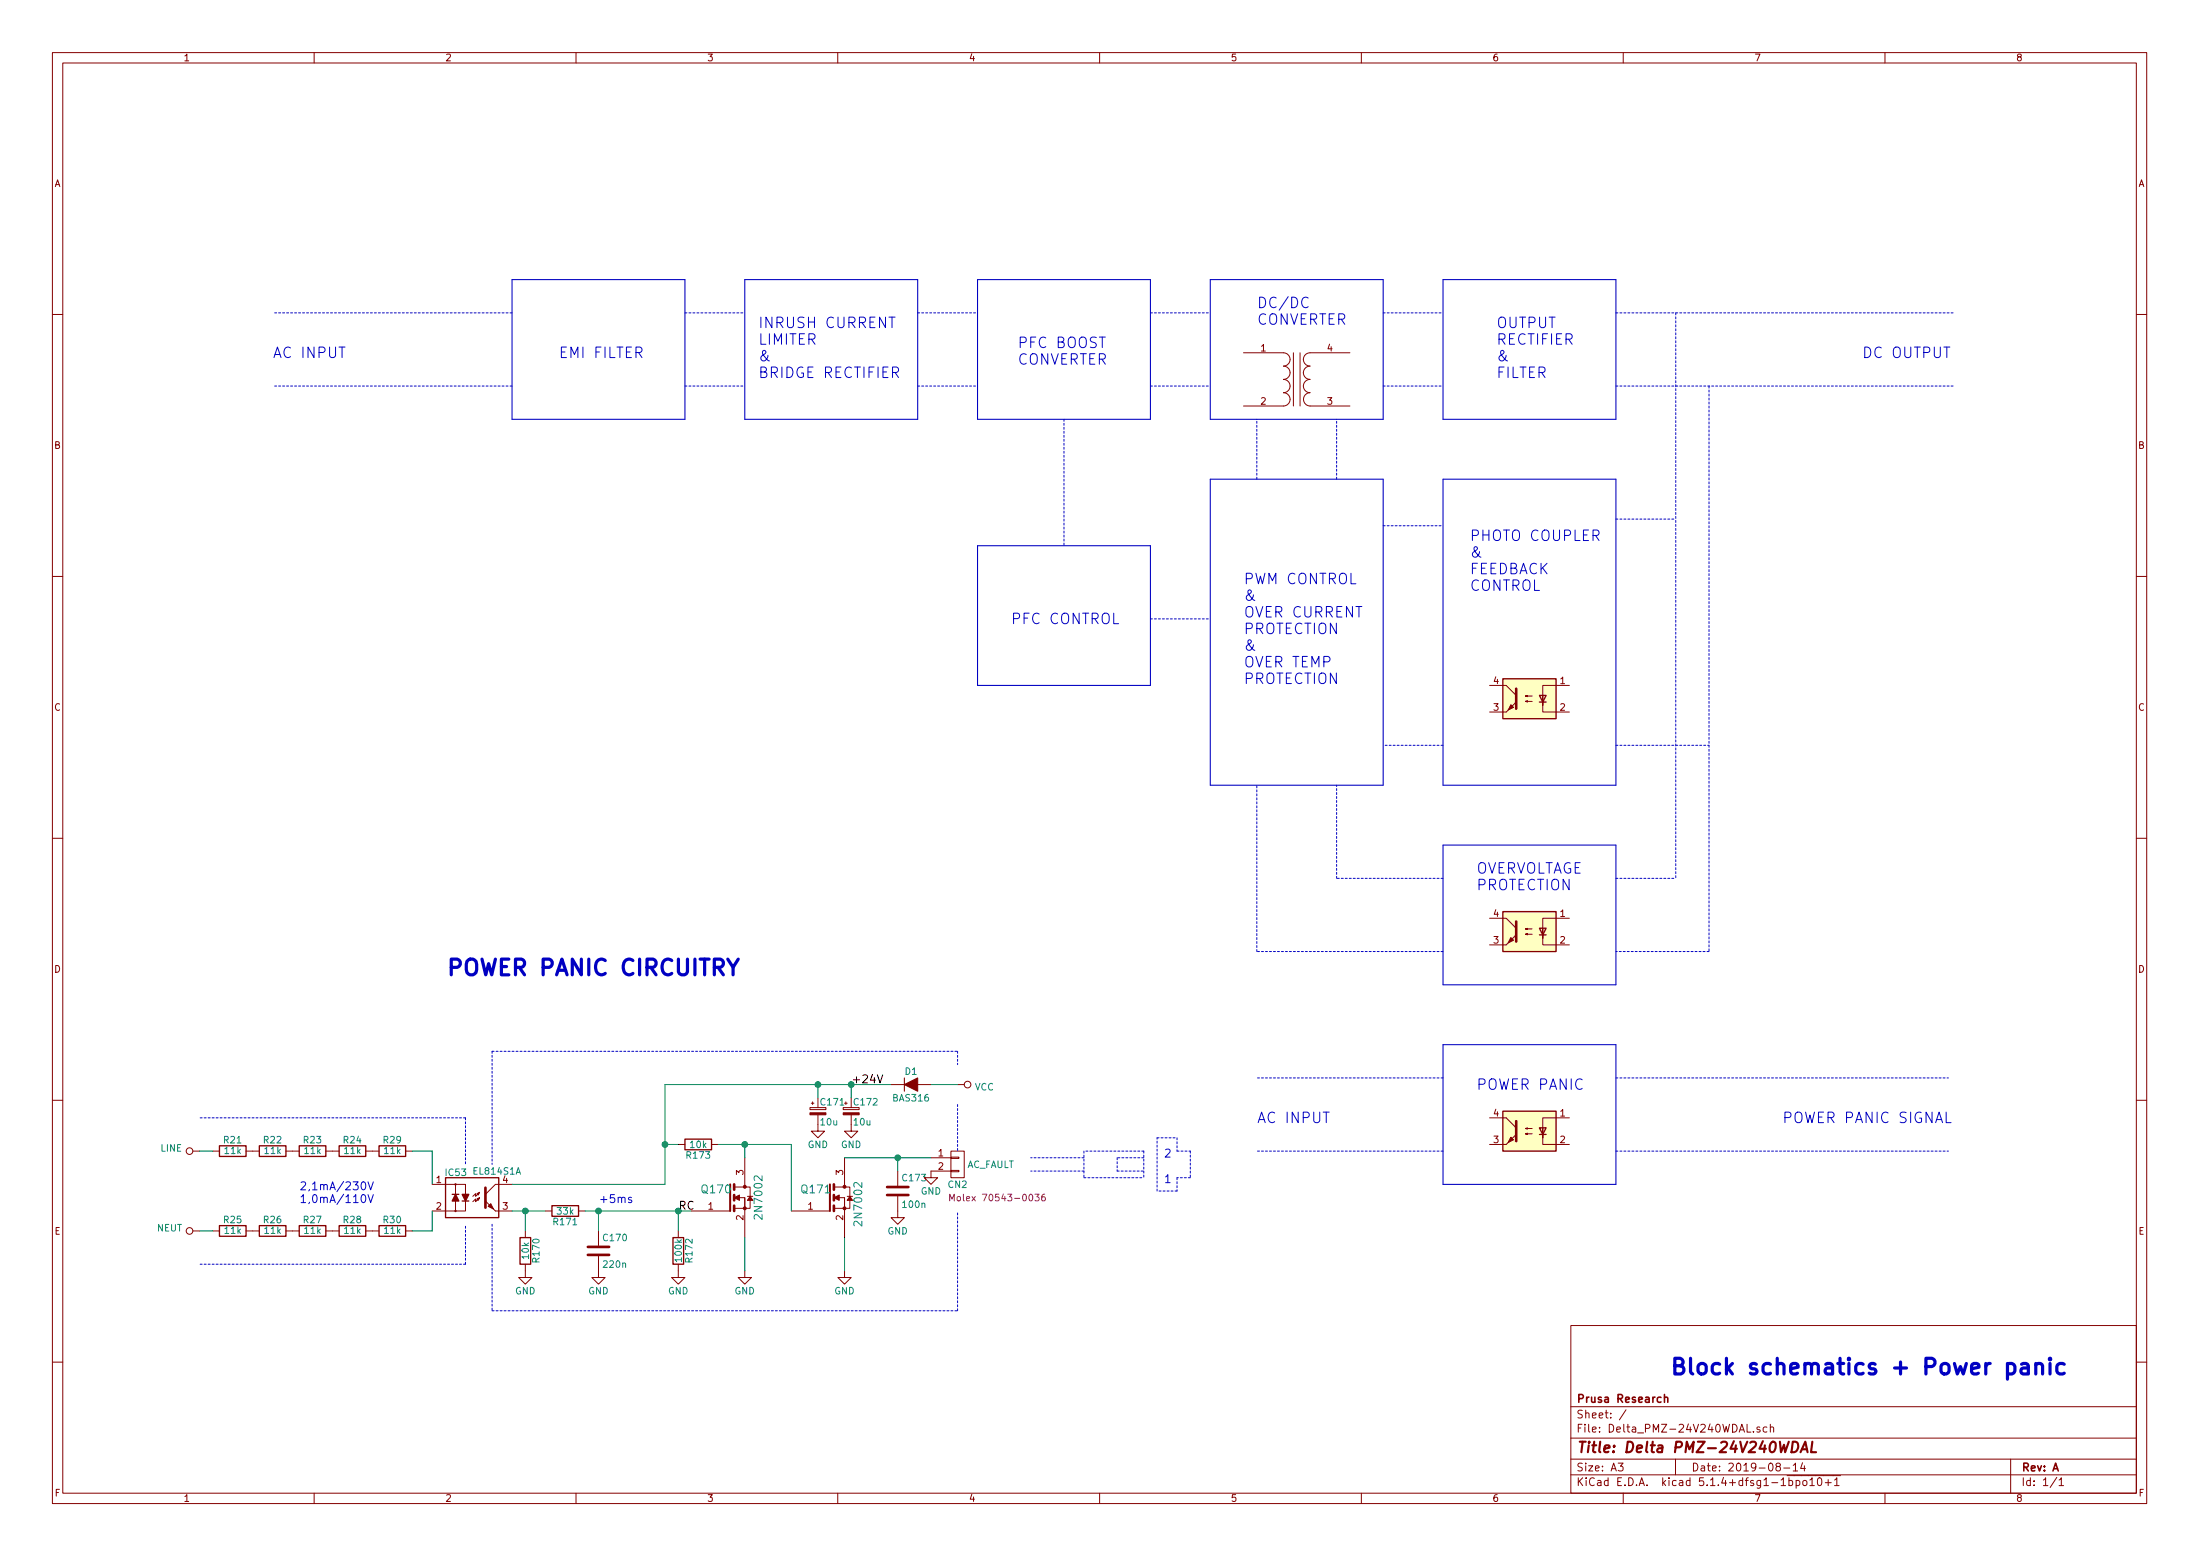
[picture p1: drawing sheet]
EESchema Schematic File Version 4
LIBS:Delta_PMZ-24V240WDAL-cache
EELAYER 30 0
EELAYER END
$Descr A3 16535 11693
encoding utf-8
Sheet 1 1
Title "Delta PMZ-24V240WDAL"
Date "2019-08-14"
Rev "A"
Comp "Prusa Research"
Comment1 ""
Comment2 ""
Comment3 ""
Comment4 ""
$EndDescr
Wire Notes Line width 8 style solid
	3850 2100 3850 3150
Wire Notes Line width 8 style solid
	3850 3150 5150 3150
Wire Notes Line width 8 style solid
	5150 3150 5150 2100
Wire Notes Line width 8 style solid
	5150 2100 3850 2100
Text Notes 4200 2700 0    79   ~ 0
EMI FILTER
Wire Notes Line width 8 style solid
	5600 2100 5600 3150
Wire Notes Line width 8 style solid
	5600 3150 6900 3150
Wire Notes Line width 8 style solid
	6900 3150 6900 2100
Wire Notes Line width 8 style solid
	6900 2100 5600 2100
Text Notes 5700 2850 0    79   ~ 0
INRUSH CURRENT\nLIMITER\n&\nBRIDGE RECTIFIER
Wire Notes Line width 8 style solid
	7350 3150 8650 3150
Wire Notes Line width 8 style solid
	8650 3150 8650 2100
Wire Notes Line width 8 style solid
	8650 2100 7350 2100
Text Notes 7650 2750 0    79   ~ 0
PFC BOOST\nCONVERTER
Wire Notes Line width 8 style solid
	9100 2100 9100 3150
Wire Notes Line width 8 style solid
	9100 3150 10400 3150
Wire Notes Line width 8 style solid
	10400 3150 10400 2100
Wire Notes Line width 8 style solid
	10400 2100 9100 2100
Text Notes 9450 2450 0    79   ~ 0
DC/DC\nCONVERTER
$Comp
L Delta_PMZ-24V240WDAL-rescue:Transformer_1P_1S-Device T?
U 1 1
P 9750 2850
F 0 "T?" H 9750 3139 50  0001 C CNN
F 1 "Transformer_1P_1S" H 9750 3140 50  0001 C CNN
F 2 "" H 9750 2850 50  0001 C CNN
F 3 "~" H 9750 2850 50  0001 C CNN
	1    9750 2850
	1    0    0    -1  
$EndComp
Wire Notes Line width 8 style solid
	7350 4100 7350 5150
Wire Notes Line width 8 style solid
	7350 5150 8650 5150
Wire Notes Line width 8 style solid
	8650 5150 8650 4100
Wire Notes Line width 8 style solid
	8650 4100 7350 4100
Text Notes 7600 4700 0    79   ~ 0
PFC CONTROL
Wire Notes Line width 8 style solid
	9100 3600 9100 5900
Wire Notes Line width 8 style solid
	9100 5900 10400 5900
Wire Notes Line width 8 style solid
	10400 5900 10400 3600
Wire Notes Line width 8 style solid
	10400 3600 9100 3600
Text Notes 9350 5150 0    79   ~ 0
PWM CONTROL\n&\nOVER CURRENT\nPROTECTION\n&\nOVER TEMP\nPROTECTION
Wire Notes Line width 8 style solid
	10850 2100 10850 3150
Wire Notes Line width 8 style solid
	10850 3150 12150 3150
Wire Notes Line width 8 style solid
	12150 3150 12150 2100
Wire Notes Line width 8 style solid
	12150 2100 10850 2100
Text Notes 11250 2850 0    79   ~ 0
OUTPUT\nRECTIFIER\n&\nFILTER
Wire Notes Line width 8 style solid
	10850 3600 10850 5900
Wire Notes Line width 8 style solid
	10850 5900 12150 5900
Wire Notes Line width 8 style solid
	12150 5900 12150 3600
Wire Notes Line width 8 style solid
	12150 3600 10850 3600
Text Notes 11050 4450 0    79   ~ 0
PHOTO COUPLER\n&\nFEEDBACK\nCONTROL
$Comp
L Delta_PMZ-24V240WDAL-rescue:SFH617A-1-Isolator U?
U 1 1
P 11500 5250
F 0 "U?" H 11500 5483 50  0001 C CNN
F 1 "SFH617A-1" H 11500 5484 50  0001 C CNN
F 2 "Package_DIP:DIP-4_W7.62mm" H 11300 5050 50  0001 L CIN
F 3 "http://www.vishay.com/docs/83740/sfh617a.pdf" H 11500 5250 50  0001 L CNN
	1    11500 5250
	-1   0    0    -1  
$EndComp
Wire Notes Line width 8 style solid
	10850 6350 10850 7400
Wire Notes Line width 8 style solid
	10850 7400 12150 7400
Wire Notes Line width 8 style solid
	12150 7400 12150 6350
Wire Notes Line width 8 style solid
	12150 6350 10850 6350
Text Notes 11100 6700 0    79   ~ 0
OVERVOLTAGE\nPROTECTION
$Comp
L Delta_PMZ-24V240WDAL-rescue:SFH617A-1-Isolator U?
U 1 1
P 11500 7000
F 0 "U?" H 11500 7233 50  0001 C CNN
F 1 "SFH617A-1" H 11500 7234 50  0001 C CNN
F 2 "Package_DIP:DIP-4_W7.62mm" H 11300 6800 50  0001 L CIN
F 3 "http://www.vishay.com/docs/83740/sfh617a.pdf" H 11500 7000 50  0001 L CNN
	1    11500 7000
	-1   0    0    -1  
$EndComp
Wire Notes Line width 8 style solid
	10850 7850 10850 8900
Wire Notes Line width 8 style solid
	10850 8900 12150 8900
Wire Notes Line width 8 style solid
	12150 8900 12150 7850
Wire Notes Line width 8 style solid
	12150 7850 10850 7850
Text Notes 11100 8200 0    79   ~ 0
POWER PANIC
$Comp
L Delta_PMZ-24V240WDAL-rescue:SFH617A-1-Isolator U?
U 1 1
P 11500 8500
F 0 "U?" H 11500 8733 50  0001 C CNN
F 1 "SFH617A-1" H 11500 8734 50  0001 C CNN
F 2 "Package_DIP:DIP-4_W7.62mm" H 11300 8300 50  0001 L CIN
F 3 "http://www.vishay.com/docs/83740/sfh617a.pdf" H 11500 8500 50  0001 L CNN
	1    11500 8500
	-1   0    0    -1  
$EndComp
Wire Notes Line
	5150 2350 5600 2350
Wire Notes Line
	5150 2900 5600 2900
Wire Notes Line
	6900 2350 7350 2350
Wire Notes Line width 8 style solid
	7350 2100 7350 3150
Wire Notes Line
	6900 2900 7350 2900
Wire Notes Line
	8650 2350 9100 2350
Wire Notes Line
	8650 2900 9100 2900
Wire Notes Line
	8000 3150 8000 4100
Wire Notes Line
	9450 3600 9450 3150
Wire Notes Line
	10050 3600 10050 3150
Wire Notes Line
	10400 2900 10850 2900
Wire Notes Line
	10400 2350 10850 2350
Wire Notes Line
	12150 2350 14700 2350
Wire Notes Line
	12150 2900 14700 2900
Wire Notes Line
	12150 3900 12600 3900
Wire Notes Line
	12150 5600 12850 5600
Wire Notes Line
	12150 6600 12600 6600
Wire Notes Line
	12600 2350 12600 6600
Wire Notes Line
	12850 7150 12150 7150
Wire Notes Line
	12850 2900 12850 7150
Wire Notes Line
	12150 8100 14650 8100
Wire Notes Line
	12150 8650 14650 8650
Wire Notes Line
	10850 6600 10050 6600
Wire Notes Line
	10050 6600 10050 5900
Wire Notes Line
	10850 7150 9450 7150
Wire Notes Line
	9450 7150 9450 5900
Wire Notes Line
	8650 4650 9100 4650
Wire Notes Line
	10400 3950 10850 3950
Wire Notes Line
	10850 5600 10400 5600
Wire Notes Line
	3850 2350 2050 2350
Wire Notes Line
	3850 2900 2050 2900
Text Notes 2050 2700 0    79   ~ 0
AC INPUT
Text Notes 14000 2700 0    79   ~ 0
DC OUTPUT
Text Notes 13400 8450 0    79   ~ 0
POWER PANIC SIGNAL
$Comp
L Delta_PMZ-24V240WDAL-rescue:R-Device R24
U 1 1
P 2650 8650
F 0 "R24" V 2730 8650 50  0000 C CNN
F 1 "11k" V 2650 8650 50  0000 C CNN
F 2 "Resistors_SMD:R_1206" V 2580 8650 50  0001 C CNN
F 3 "" H 2650 8650 50  0000 C CNN
	1    2650 8650
	0    -1   -1   0   
$EndComp
$Comp
L Delta_PMZ-24V240WDAL-rescue:R-Device R171
U 1 1
P 4250 9100
F 0 "R171" V 4330 9100 50  0000 C CNN
F 1 "33k" V 4250 9100 50  0000 C CNN
F 2 "Resistors_SMD:R_0805" V 4180 9100 50  0001 C CNN
F 3 "" H 4250 9100 50  0000 C CNN
	1    4250 9100
	0    1    1    0   
$EndComp
$Comp
L Delta_PMZ-24V240WDAL-rescue:R-Device R29
U 1 1
P 2950 8650
F 0 "R29" V 3030 8650 50  0000 C CNN
F 1 "11k" V 2950 8650 50  0000 C CNN
F 2 "Resistors_SMD:R_1206" V 2880 8650 50  0001 C CNN
F 3 "" H 2950 8650 50  0000 C CNN
	1    2950 8650
	0    -1   -1   0   
$EndComp
$Comp
L Delta_PMZ-24V240WDAL-rescue:R-Device R28
U 1 1
P 2650 9250
F 0 "R28" V 2730 9250 50  0000 C CNN
F 1 "11k" V 2650 9250 50  0000 C CNN
F 2 "Resistors_SMD:R_1206" V 2580 9250 50  0001 C CNN
F 3 "" H 2650 9250 50  0000 C CNN
	1    2650 9250
	0    -1   -1   0   
$EndComp
$Comp
L Delta_PMZ-24V240WDAL-rescue:R-Device R30
U 1 1
P 2950 9250
F 0 "R30" V 3030 9250 50  0000 C CNN
F 1 "11k" V 2950 9250 50  0000 C CNN
F 2 "Resistors_SMD:R_1206" V 2880 9250 50  0001 C CNN
F 3 "" H 2950 9250 50  0000 C CNN
	1    2950 9250
	0    -1   -1   0   
$EndComp
Text Notes 2250 9050 0    60   ~ 0
2,1mA/230V\n1,0mA/110V
$Comp
L Delta_PMZ-24V240WDAL-rescue:CONN_01X02-power-panic-rescue CN2
U 1 1
P 7200 8750
F 0 "CN2" H 7200 8600 50  0000 C CNN
F 1 "AC_FAULT" H 7450 8750 50  0000 C CNN
F 2 "ok1hra:Pin_1x02-XL" H 7200 8750 50  0001 C CNN
F 3 "" H 7200 8750 50  0000 C CNN
F 4 "Molex 70543-0036" H 7500 8500 50  0000 C CNN "MOC"
	1    7200 8750
	1    0    0    -1  
$EndComp
$Comp
L Delta_PMZ-24V240WDAL-rescue:LTV-354T_-power-panic-rescue IC53
U 1 1
P 3550 9000
F 0 "IC53" H 3340 9190 50  0000 L CNN
F 1 "EL814S1A" H 3550 9200 50  0000 L CNN
F 2 "Opto-Devices:Optocoupler_SMD_LTV-817S" H 3350 8800 50  0001 L CIN
F 3 "" H 3575 9000 50  0000 L CNN
	1    3550 9000
	1    0    0    -1  
$EndComp
$Comp
L Delta_PMZ-24V240WDAL-rescue:R-Device R170
U 1 1
P 3950 9400
F 0 "R170" V 4030 9400 50  0000 C CNN
F 1 "10k" V 3950 9400 50  0000 C CNN
F 2 "Resistors_SMD:R_0805" V 3880 9400 50  0001 C CNN
F 3 "" H 3950 9400 50  0000 C CNN
	1    3950 9400
	1    0    0    -1  
$EndComp
$Comp
L power:GND #PWR?
U 1 1
P 3950 9550
F 0 "#PWR?" H 3950 9300 50  0001 C CNN
F 1 "GND" H 3950 9400 50  0000 C CNN
F 2 "" H 3950 9550 50  0000 C CNN
F 3 "" H 3950 9550 50  0000 C CNN
	1    3950 9550
	1    0    0    -1  
$EndComp
$Comp
L power:GND #PWR?
U 1 1
P 7000 8800
F 0 "#PWR?" H 7000 8550 50  0001 C CNN
F 1 "GND" H 7000 8650 50  0000 C CNN
F 2 "" H 7000 8800 50  0000 C CNN
F 3 "" H 7000 8800 50  0000 C CNN
	1    7000 8800
	1    0    0    -1  
$EndComp
$Comp
L power:GND #PWR?
U 1 1
P 6350 9550
F 0 "#PWR?" H 6350 9300 50  0001 C CNN
F 1 "GND" H 6350 9400 50  0000 C CNN
F 2 "" H 6350 9550 50  0000 C CNN
F 3 "" H 6350 9550 50  0000 C CNN
	1    6350 9550
	1    0    0    -1  
$EndComp
$Comp
L Delta_PMZ-24V240WDAL-rescue:MOSFET-N-power-panic-rescue Q171
U 1 1
P 6350 9000
F 0 "Q171" H 6134 9066 60  0000 C CNN
F 1 "2N7002" V 6450 8950 60  0000 C CNN
F 2 "TO_SOT_Packages_SMD:SOT-23" H 6370 9000 60  0001 C CNN
F 3 "" H 6370 9000 60  0000 C CNN
	1    6350 9000
	1    0    0    -1  
$EndComp
$Comp
L power:GND #PWR?
U 1 1
P 5100 9550
F 0 "#PWR?" H 5100 9300 50  0001 C CNN
F 1 "GND" H 5100 9400 50  0000 C CNN
F 2 "" H 5100 9550 50  0000 C CNN
F 3 "" H 5100 9550 50  0000 C CNN
	1    5100 9550
	1    0    0    -1  
$EndComp
$Comp
L Delta_PMZ-24V240WDAL-rescue:R-Device R172
U 1 1
P 5100 9400
F 0 "R172" V 5180 9400 50  0000 C CNN
F 1 "100k" V 5100 9400 50  0000 C CNN
F 2 "Resistors_SMD:R_0805" V 5030 9400 50  0001 C CNN
F 3 "" H 5100 9400 50  0000 C CNN
	1    5100 9400
	1    0    0    -1  
$EndComp
$Comp
L Delta_PMZ-24V240WDAL-rescue:MOSFET-N-power-panic-rescue Q170
U 1 1
P 5600 9000
F 0 "Q170" H 5384 9066 60  0000 C CNN
F 1 "2N7002" V 5700 9000 60  0000 C CNN
F 2 "TO_SOT_Packages_SMD:SOT-23" H 5620 9000 60  0001 C CNN
F 3 "" H 5620 9000 60  0000 C CNN
	1    5600 9000
	1    0    0    -1  
$EndComp
$Comp
L power:GND #PWR?
U 1 1
P 5600 9550
F 0 "#PWR?" H 5600 9300 50  0001 C CNN
F 1 "GND" H 5600 9400 50  0000 C CNN
F 2 "" H 5600 9550 50  0000 C CNN
F 3 "" H 5600 9550 50  0000 C CNN
	1    5600 9550
	1    0    0    -1  
$EndComp
$Comp
L Delta_PMZ-24V240WDAL-rescue:R-Device R173
U 1 1
P 5250 8600
F 0 "R173" V 5330 8600 50  0000 C CNN
F 1 "10k" V 5250 8600 50  0000 C CNN
F 2 "Resistors_SMD:R_0805" V 5180 8600 50  0001 C CNN
F 3 "" H 5250 8600 50  0000 C CNN
	1    5250 8600
	0    1    1    0   
$EndComp
$Comp
L Delta_PMZ-24V240WDAL-rescue:D_ALT-Device D1
U 1 1
P 6850 8150
F 0 "D1" H 6850 8250 50  0000 C CNN
F 1 "BAS316" H 6850 8050 50  0000 C CNN
F 2 "Diodes_SMD:SOD-323" H 6850 8150 50  0001 C CNN
F 3 "" H 6850 8150 50  0000 C CNN
	1    6850 8150
	1    0    0    -1  
$EndComp
$Comp
L power:GND #PWR?
U 1 1
P 6150 8450
F 0 "#PWR?" H 6150 8200 50  0001 C CNN
F 1 "GND" H 6150 8300 50  0000 C CNN
F 2 "" H 6150 8450 50  0000 C CNN
F 3 "" H 6150 8450 50  0000 C CNN
	1    6150 8450
	1    0    0    -1  
$EndComp
$Comp
L Delta_PMZ-24V240WDAL-rescue:C-Device C173
U 1 1
P 6750 8950
F 0 "C173" H 6775 9050 50  0000 L CNN
F 1 "100n" H 6775 8850 50  0000 L CNN
F 2 "Capacitors_SMD:C_0805" H 6788 8800 50  0001 C CNN
F 3 "" H 6750 8950 50  0000 C CNN
	1    6750 8950
	1    0    0    -1  
$EndComp
$Comp
L power:GND #PWR?
U 1 1
P 6750 9100
F 0 "#PWR?" H 6750 8850 50  0001 C CNN
F 1 "GND" H 6750 8950 50  0000 C CNN
F 2 "" H 6750 9100 50  0000 C CNN
F 3 "" H 6750 9100 50  0000 C CNN
	1    6750 9100
	1    0    0    -1  
$EndComp
$Comp
L Delta_PMZ-24V240WDAL-rescue:C-Device C170
U 1 1
P 4500 9400
F 0 "C170" H 4525 9500 50  0000 L CNN
F 1 "220n" H 4525 9300 50  0000 L CNN
F 2 "Capacitors_SMD:C_0805" H 4538 9250 50  0001 C CNN
F 3 "" H 4500 9400 50  0000 C CNN
	1    4500 9400
	1    0    0    -1  
$EndComp
$Comp
L power:GND #PWR?
U 1 1
P 4500 9550
F 0 "#PWR?" H 4500 9300 50  0001 C CNN
F 1 "GND" H 4500 9400 50  0000 C CNN
F 2 "" H 4500 9550 50  0000 C CNN
F 3 "" H 4500 9550 50  0000 C CNN
	1    4500 9550
	1    0    0    -1  
$EndComp
$Comp
L Delta_PMZ-24V240WDAL-rescue:CP_Small-Device C172
U 1 1
P 6400 8350
F 0 "C172" H 6410 8420 50  0000 L CNN
F 1 "10u" H 6410 8270 50  0000 L CNN
F 2 "Capacitors_SMD:C_1206" H 6400 8350 50  0001 C CNN
F 3 "" H 6400 8350 50  0000 C CNN
	1    6400 8350
	1    0    0    -1  
$EndComp
$Comp
L power:GND #PWR?
U 1 1
P 6400 8450
F 0 "#PWR?" H 6400 8200 50  0001 C CNN
F 1 "GND" H 6400 8300 50  0000 C CNN
F 2 "" H 6400 8450 50  0000 C CNN
F 3 "" H 6400 8450 50  0000 C CNN
	1    6400 8450
	1    0    0    -1  
$EndComp
Text Notes 4500 9050 0    60   ~ 0
+5ms
Text Label 5100 9100 0    60   ~ 0
RC
Text Label 6400 8150 0    60   ~ 0
+24V
$Comp
L Delta_PMZ-24V240WDAL-rescue:CP_Small-Device C171
U 1 1
P 6150 8350
F 0 "C171" H 6160 8420 50  0000 L CNN
F 1 "10u" H 6160 8270 50  0000 L CNN
F 2 "Capacitors_SMD:C_1206" H 6150 8350 50  0001 C CNN
F 3 "" H 6150 8350 50  0000 C CNN
	1    6150 8350
	1    0    0    -1  
$EndComp
$Comp
L Delta_PMZ-24V240WDAL-rescue:R-Device R22
U 1 1
P 2050 8650
F 0 "R22" V 2130 8650 50  0000 C CNN
F 1 "11k" V 2050 8650 50  0000 C CNN
F 2 "Resistors_SMD:R_1206" V 1980 8650 50  0001 C CNN
F 3 "" H 2050 8650 50  0000 C CNN
	1    2050 8650
	0    -1   -1   0   
$EndComp
$Comp
L Delta_PMZ-24V240WDAL-rescue:R-Device R23
U 1 1
P 2350 8650
F 0 "R23" V 2430 8650 50  0000 C CNN
F 1 "11k" V 2350 8650 50  0000 C CNN
F 2 "Resistors_SMD:R_1206" V 2280 8650 50  0001 C CNN
F 3 "" H 2350 8650 50  0000 C CNN
	1    2350 8650
	0    -1   -1   0   
$EndComp
$Comp
L Delta_PMZ-24V240WDAL-rescue:R-Device R26
U 1 1
P 2050 9250
F 0 "R26" V 2130 9250 50  0000 C CNN
F 1 "11k" V 2050 9250 50  0000 C CNN
F 2 "Resistors_SMD:R_1206" V 1980 9250 50  0001 C CNN
F 3 "" H 2050 9250 50  0000 C CNN
	1    2050 9250
	0    -1   -1   0   
$EndComp
$Comp
L Delta_PMZ-24V240WDAL-rescue:R-Device R27
U 1 1
P 2350 9250
F 0 "R27" V 2430 9250 50  0000 C CNN
F 1 "11k" V 2350 9250 50  0000 C CNN
F 2 "Resistors_SMD:R_1206" V 2280 9250 50  0001 C CNN
F 3 "" H 2350 9250 50  0000 C CNN
	1    2350 9250
	0    -1   -1   0   
$EndComp
Wire Wire Line
	6350 8700 6750 8700
Wire Notes Line
	3500 9500 3500 9200
Wire Notes Line
	3500 8400 3500 8750
Wire Wire Line
	3250 9250 3100 9250
Wire Wire Line
	3100 8650 3250 8650
Wire Wire Line
	3250 9250 3250 9100
Wire Wire Line
	3250 8650 3250 8900
Wire Wire Line
	3850 9100 3950 9100
Wire Wire Line
	5400 8600 5600 8600
Wire Wire Line
	5600 8600 5600 8700
Wire Wire Line
	5950 8600 5950 9100
Connection ~ 5600 8600
Wire Wire Line
	4400 9100 4500 9100
Connection ~ 5100 9100
Connection ~ 3950 9100
Wire Wire Line
	5600 9550 5600 9300
Wire Wire Line
	6350 9550 6350 9300
Wire Wire Line
	5000 8900 3850 8900
Wire Wire Line
	5000 8150 5000 8600
Wire Wire Line
	5000 8600 5100 8600
Connection ~ 5000 8600
Wire Notes Line
	3700 9200 3700 9850
Wire Notes Line
	3700 9850 7200 9850
Wire Wire Line
	5000 8150 6150 8150
Wire Wire Line
	6150 8250 6150 8150
Connection ~ 6150 8150
Wire Notes Line
	3700 7900 7200 7900
Wire Notes Line
	3700 7900 3700 8750
Connection ~ 6750 8700
Wire Wire Line
	4500 9250 4500 9100
Connection ~ 4500 9100
Wire Notes Line
	7200 7900 7200 8000
Wire Notes Line
	7200 9850 7200 9100
Wire Notes Line
	7200 8300 7200 8650
Wire Wire Line
	6400 8250 6400 8150
Connection ~ 6400 8150
Wire Notes Line
	3500 8400 1500 8400
Wire Notes Line
	3500 9500 1500 9500
Wire Notes Line
	8600 8700 8400 8700
Wire Notes Line
	8400 8700 8400 8800
Wire Notes Line
	8400 8800 8600 8800
Wire Notes Line
	8600 8650 8600 8850
Wire Notes Line
	8600 8650 8150 8650
Wire Notes Line
	8150 8650 8150 8850
Wire Notes Line
	8150 8850 8600 8850
Wire Notes Line
	8150 8700 7750 8700
Wire Notes Line
	8150 8800 7750 8800
Wire Notes Line
	8850 8650 8950 8650
Wire Notes Line
	8950 8650 8950 8850
Wire Notes Line
	8950 8850 8850 8850
Wire Notes Line
	8850 8850 8850 8950
Wire Notes Line
	8850 8950 8700 8950
Wire Notes Line
	8700 8550 8850 8550
Wire Notes Line
	8850 8550 8850 8650
Wire Notes Line
	8700 8950 8700 8550
Text Notes 8750 8900 0    60   ~ 0
2\n\n1
Wire Wire Line
	5600 8600 5950 8600
Wire Wire Line
	5100 9100 5200 9100
Wire Wire Line
	5100 9100 5100 9250
Wire Wire Line
	3950 9100 4100 9100
Wire Wire Line
	3950 9100 3950 9250
Wire Wire Line
	5000 8600 5000 8900
Wire Wire Line
	6150 8150 6400 8150
Wire Wire Line
	6750 8700 7000 8700
Wire Wire Line
	6750 8700 6750 8800
Wire Wire Line
	4500 9100 5100 9100
Wire Wire Line
	6400 8150 6700 8150
Wire Notes Line
	10850 8100 9450 8100
Wire Notes Line
	10850 8650 9450 8650
Text Notes 9450 8450 0    79   ~ 0
AC INPUT
$Comp
L Delta_PMZ-24V240WDAL-rescue:R-Device R21
U 1 1
P 1750 8650
F 0 "R21" V 1830 8650 50  0000 C CNN
F 1 "11k" V 1750 8650 50  0000 C CNN
F 2 "Resistors_SMD:R_1206" V 1680 8650 50  0001 C CNN
F 3 "" H 1750 8650 50  0000 C CNN
	1    1750 8650
	0    -1   -1   0   
$EndComp
$Comp
L Delta_PMZ-24V240WDAL-rescue:R-Device R25
U 1 1
P 1750 9250
F 0 "R25" V 1830 9250 50  0000 C CNN
F 1 "11k" V 1750 9250 50  0000 C CNN
F 2 "Resistors_SMD:R_1206" V 1680 9250 50  0001 C CNN
F 3 "" H 1750 9250 50  0000 C CNN
	1    1750 9250
	0    -1   -1   0   
$EndComp
Wire Wire Line
	1600 8650 1500 8650
Wire Wire Line
	1600 9250 1500 9250
Wire Wire Line
	7000 8150 7200 8150
$Comp
L power:VCC #PWR?
U 1 1
P 7200 8150
F 0 "#PWR?" H 7200 8000 50  0001 C CNN
F 1 "VCC" V 7217 8278 50  0000 L CNN
F 2 "" H 7200 8150 50  0001 C CNN
F 3 "" H 7200 8150 50  0001 C CNN
	1    7200 8150
	0    1    1    0   
$EndComp
$Comp
L power:LINE #PWR?
U 1 1
P 1500 8650
F 0 "#PWR?" H 1500 8500 50  0001 C CNN
F 1 "LINE" V 1518 8778 50  0000 L CNN
F 2 "" H 1500 8650 50  0001 C CNN
F 3 "" H 1500 8650 50  0001 C CNN
	1    1500 8650
	0    -1   -1   0   
$EndComp
$Comp
L power:NEUT #PWR?
U 1 1
P 1500 9250
F 0 "#PWR?" H 1500 9100 50  0001 C CNN
F 1 "NEUT" V 1518 9378 50  0000 L CNN
F 2 "" H 1500 9250 50  0001 C CNN
F 3 "" H 1500 9250 50  0001 C CNN
	1    1500 9250
	0    -1   -1   0   
$EndComp
Text Notes 3350 7350 0    118  ~ 24
POWER PANIC CIRCUITRY
Text Notes 12550 10350 0    118  ~ 24
Block schematics + Power panic
$EndSCHEMATC
